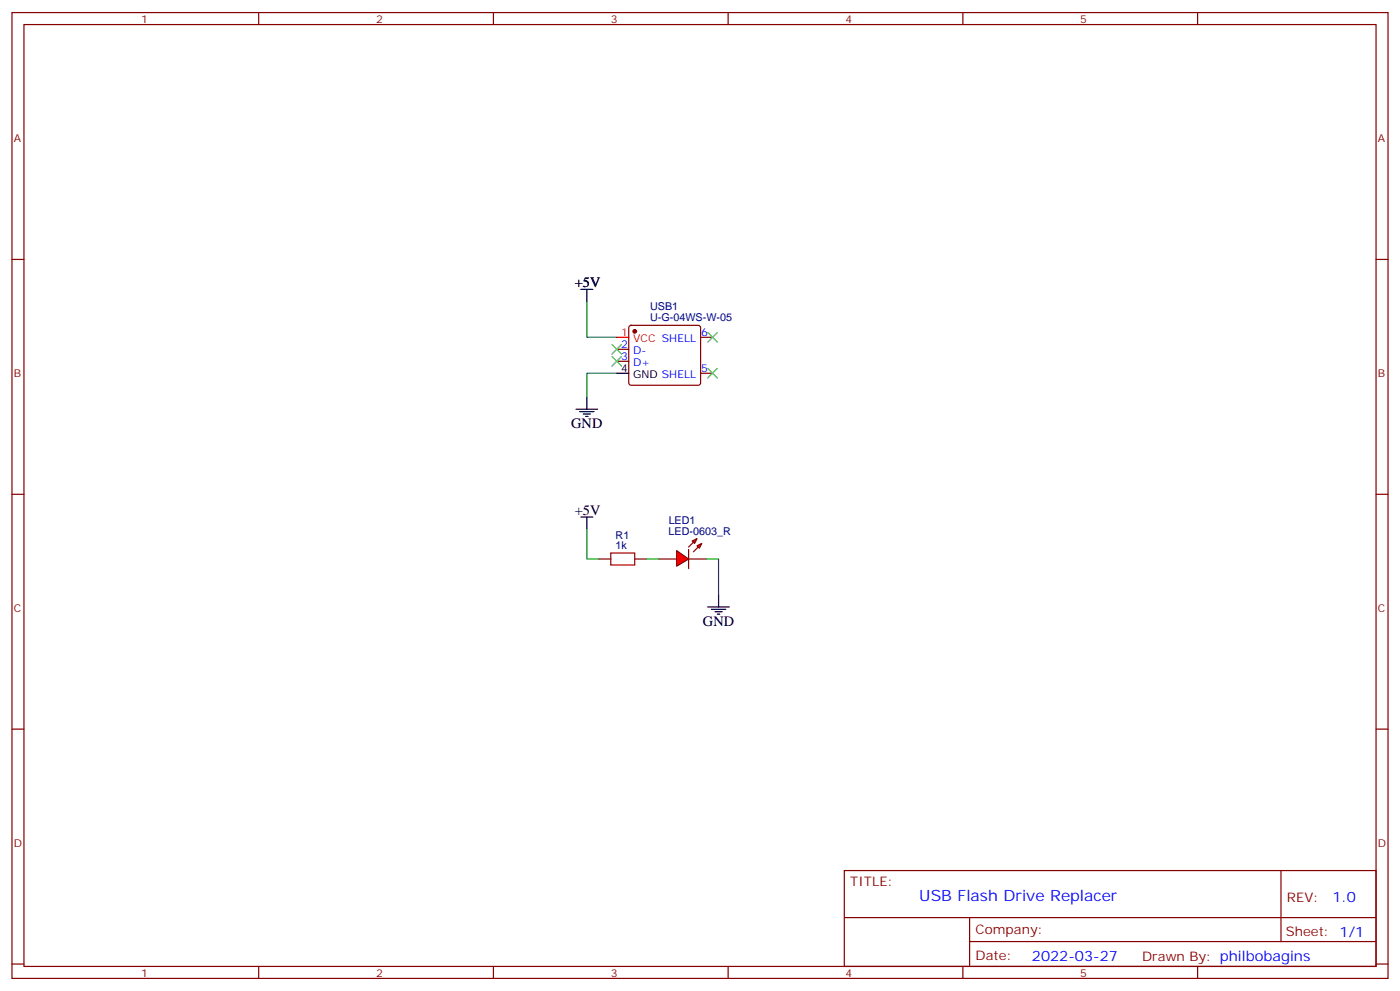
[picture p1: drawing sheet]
<svg xmlns="http://www.w3.org/2000/svg" width="412mm" height="292mm" viewBox="0 0 412 292" stroke-linecap="round" stroke-linejoin="round" font-family="sans-serif">
<g fill="none" stroke="#870000" stroke-width=".35">
<path d="M3.5 3.7h405.4v284.3h-405.4zM7.1 7.2h398.2v277.3h-398.2zM76.2 3.7v3.5M145.3 3.7v3.5M214.5 3.7v3.5M283.6 3.7v3.5M352.8 3.7v3.5M3.5 76.4h3.6M405.3 76.4h3.6M185.4 96l.5-.2h19.8l.5 .2 .2 .5v16.2l-.3 .5-.4 .2h-19.8l-.5-.2-.2-.5v-16.2zM206.4 99.3h3.5M181.7 102.8h3.5"/>
<path d="M181.7 106.4h3.5M206.4 109.9h3.5M3.5 145.5h3.6M405.3 145.5h3.6M176.4 164.6h3.5M187 164.6h3.5M3.5 214.7h3.6M405.3 214.7h3.6M248.7 256.3h156.6v28.2h-156.6zM377.3 256.3v20.9M248.7 270.1h156.5M285.6 277.2h119.6"/>
<path d="M285.6 270.1v14.2M3.5 283.8h3.6M76.2 284.5v3.5M145.3 284.5v3.5M214.5 284.5v3.5M283.6 284.5v3.5M352.8 284.5v3.5M405.3 283.8h3.6"/>
</g>
<circle cx="187" cy="97.5" r=".53" fill="#870000" stroke="#870000" stroke-width=".35"/>
<path d="M181.7 99.3h3.5" fill="none" stroke="#f00" stroke-width=".35"/>
<path d="M181.7 109.9h3.5" fill="none" stroke="#000" stroke-width=".35"/>
<path d="M179.9 162.8h7.1v3.5h-7.1z" fill="none" stroke="#a10000" stroke-width=".35"/>
<g fill="#f00" stroke="#870000" stroke-width=".35">
<path d="M199.3 162.1l3.5 2.5-3.5 2.1z"/>
<path d="M202.8 161.7v5.7z"/>
</g>
<g fill="#870000" stroke="#870000" stroke-width=".35">
<path d="M202.8 161l1.5-1.4z"/>
<path d="M204.3 162.5l1.4-1.5z"/>
</g>
<g fill="#f00" stroke="#870000" stroke-width=".35">
<path d="M203.9 159.3l1.4-.7-.7 1.4z"/>
<path d="M205.3 160.7l1.4-.7-.7 1.4z"/>
</g>
<path d="M194 164.6h5.3M202.8 164.6h5.3" fill="none" stroke="#870000" stroke-width=".35"/>
<g fill="none" stroke="#000" stroke-width=".35">
<path d="M171.1 85.2h3.5M172.9 85.2v3.5M172.9 116.9v3.6M169.7 120.5h6.3M170.7 121.2h4.3M171.8 121.9h2.1M172.5 122.6h.7M171.1 152.2h3.5M172.9 152.2v3.6M208.5 178.7h6.3M209.5 179.4h4.3M211.7 175.2v3.5"/>
<path d="M210.6 180.1h2.1M211.3 180.8h.7"/>
</g>
<path d="M172.9 88.7v10.6h8.8M181.7 109.9h-8.8v7M172.9 155.8v8.8h3.5M190.5 164.6h3.5M208.1 164.6h3.6v10.6" fill="none" stroke="#008700" stroke-width=".35"/>
<path d="M208.5 97.9l2.8 2.8M211.3 97.9l-2.8 2.8M180.3 105l2.8 2.8M180.3 101.4l2.8 2.8M183.1 105l-2.8 2.8M183.1 101.4l-2.8 2.8M208.5 108.5l2.8 2.8M211.3 108.5l-2.8 2.8" fill="none" stroke="#3c3" stroke-width=".35"/>
<text font-size="4.6" fill="#00f" x="270.8" y="265.3">USB Flash Drive Replacer</text>
<g font-size="4.2">
<text x="169.3" y="84.5">+5V</text>
<text x="168.3" y="126.1">GND</text>
<text x="169.3" y="151.5">+5V</text>
<text x="207.1" y="184.3">GND</text>
</g>
<g font-size="4.2" fill="#00f">
<text x="392.5" y="265.6">1.0</text>
<text x="304" y="282.9">2022-03-27</text>
</g>
<g font-size="3.9" fill="#800">
<text x="250.5" y="260.9">TITLE:</text>
<text x="379.1" y="265.6">REV:</text>
<text x="287.4" y="275.1">Company:</text>
<text x="378.7" y="275.7">Sheet: 1/1</text>
<text x="287.4" y="282.8">Date:</text>
<text x="336.4" y="282.8">Drawn By: philbobagins</text>
</g>
<g font-size="3.2" fill="#800">
<text x="41.6" y="6.7">1</text>
<text x="110.8" y="6.7">2</text>
<text x="179.9" y="6.7">3</text>
<text x="249.1" y="6.7">4</text>
<text x="318.2" y="6.7">5</text>
<text x="4.1" y="41.8">A</text>
<text x="405.9" y="41.8">A</text>
<text x="4.1" y="110.9">B</text>
<text x="405.9" y="110.9">B</text>
<text x="4.1" y="180.1">C</text>
<text x="405.9" y="180.1">C</text>
<text x="4.1" y="249.2">D</text>
<text x="405.9" y="249.2">D</text>
<text x="41.6" y="287.5">1</text>
<text x="110.8" y="287.5">2</text>
<text x="179.9" y="287.5">3</text>
<text x="249.1" y="287.5">4</text>
<text x="318.2" y="287.5">5</text>
</g>
<g font-size="3.2" fill="#000080">
<text x="191.5" y="94.6">U-G-04WS-W-05</text>
<text x="191.5" y="91.3">USB1</text>
<text x="197" y="154.3">LED1</text>
<text x="181.3" y="161.7">1k</text>
<text x="181.3" y="158.6">R1</text>
<text x="197" y="157.5">LED-0603_R</text>
</g>
<g font-size="3.2" fill="#f00">
<text x="183" y="99">1</text>
<text x="186.5" y="100.7">VCC SHELL</text>
</g>
<g font-size="3.2" fill="#00f">
<text x="206.6" y="99">6</text>
<text x="183" y="102.5">2</text>
<text x="183" y="106">3</text>
<text x="186.5" y="104.2">D-</text>
<text x="186.5" y="107.8">D+</text>
<text x="206.6" y="109.5">5</text>
</g>
<g font-size="3.2">
<text x="183" y="109.5">4</text>
<text x="186.5" y="111.3">GND SHELL</text>
</g>
</svg>
